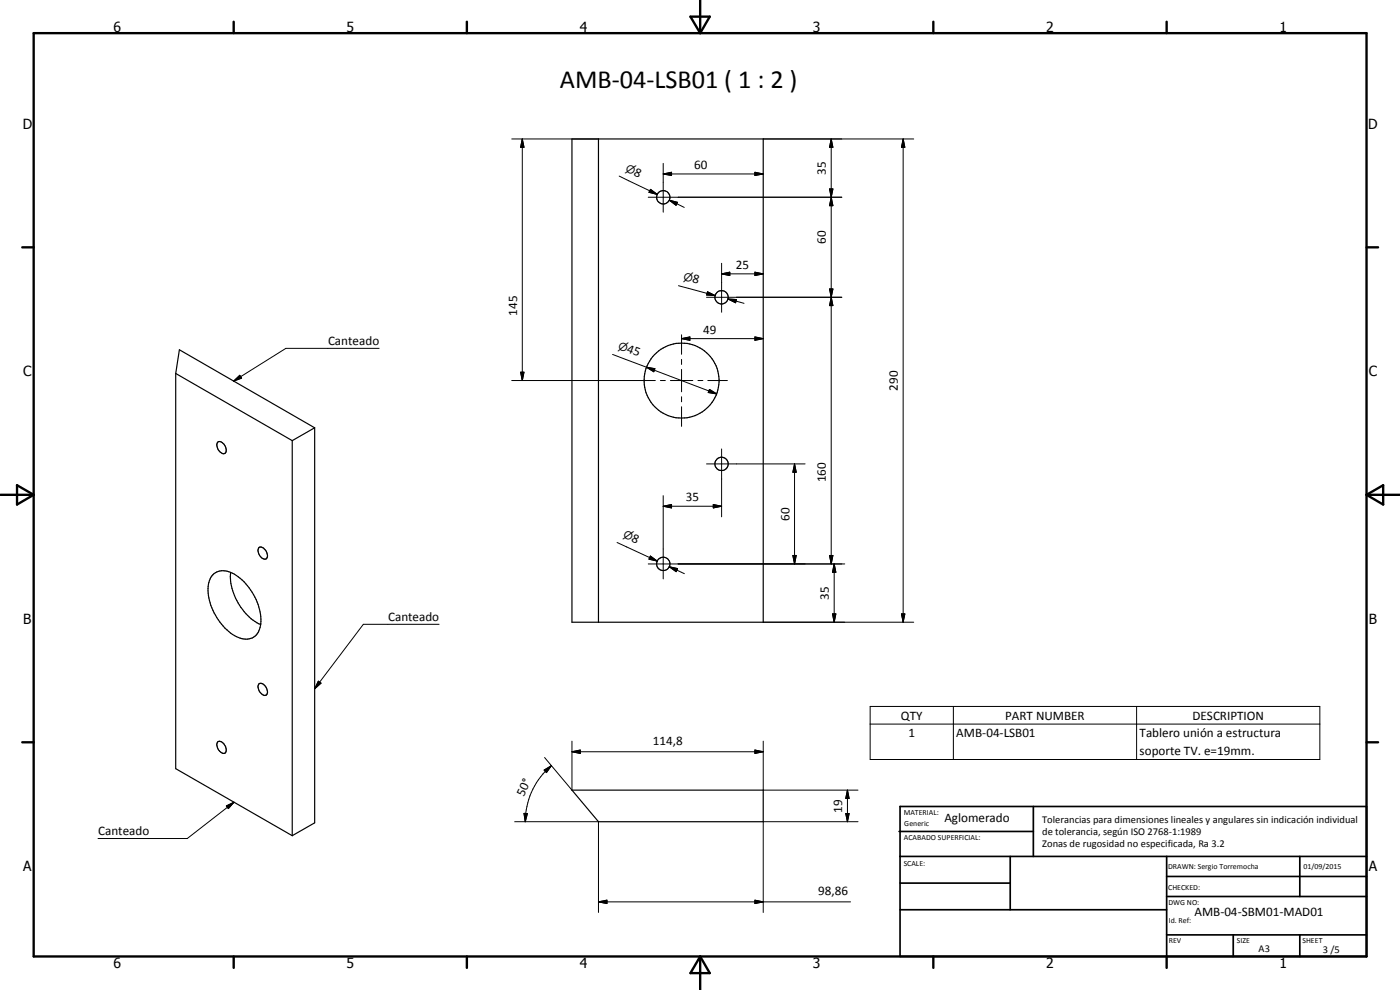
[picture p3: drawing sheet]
<svg xmlns="http://www.w3.org/2000/svg" width="420mm" height="297mm" viewBox="0 0 420 297" stroke-linecap="round" stroke-linejoin="round" font-family="sans-serif">
<g fill="none" stroke="#000" stroke-width=".35">
<path d="M171.7 41.7h57.4v145h-57.4zM179.6 41.7v145M52.7 112.1v118.5l35 20.1M52.7 112.1l1.1-7.2 40.6 23.5M52.7 112.1l35 20.1M65.3 132.8a1.74 1.74 0 0 1 2.4 1.4 1.18 1.18 0 0 1-.7 1.9 2.7 2.7 0 0 1-1.7-3.3zM87.7 132.2v118.5M94.4 128.4v118.5l-6.7 3.8M94.4 128.4l-6.7 3.8M63.9 172.4a5.4 5.4 0 0 1 7 .3 16.4 16.4 0 0 1 7.2 15.6 4.4 4.4 0 0 1-6.6 3 16.9 16.9 0 0 1-8.9-16l.7-2.1zM69.2 171.7a16.6 16.6 0 0 0 9.1 15.7M77.8 164.3a2.03 2.03 0 0 1 2.4 1.9 1.01 1.01 0 0 1-.2 1.4 1.01 1.01 0 0 1-1.4-.2 2.55 2.55 0 0 1-.8-3.1z"/>
<path d="M77.8 205.1a2.21 2.21 0 0 1 2.5 2.5 .93 .93 0 0 1-.6 1 .93 .93 0 0 1-1.1-.3 2.48 2.48 0 0 1-.8-3.2zM65.4 222.5a2.03 2.03 0 0 1 2.4 2l.1 .8a.99 .99 0 0 1-.9 .8 .99 .99 0 0 1-1-.6 2.27 2.27 0 0 1-.6-3zM171.7 237.1h57.4v9.4h-49.5z"/>
<circle cx="199.1" cy="59.2" r="2.01"/>
<circle cx="216.5" cy="89.2" r="2.01"/>
<circle cx="204.6" cy="114.2" r="11.2"/>
<circle cx="216.5" cy="139.2" r="1.99"/>
<circle cx="199.1" cy="169.2" r="2.01"/>
</g>
<g fill="none" stroke="#000" stroke-width=".71">
<path d="M10.1 9.9h400v277.1h-400zM70.1 6.5v3.4M140.1 6.5v3.4M207.2 5h5.8l-2.9 4.9zM210.1 0v9.9M280.1 6.5v3.4M350.1 6.5v3.4M6.7 74.2h3.4M410.1 74.2h3.5M.1 148.5h10M5.1 145.6l5 2.9-5 2.9zM410.1 148.5h10"/>
<path d="M410.1 148.5l5-2.9v5.8zM6.7 222.7h3.4M410.1 222.7h3.5M70.1 287v3.4M140.1 287v3.4M210.1 287v10M210.1 287l2.9 5h-5.8zM280.1 287v3.4M350.1 287v3.4"/>
</g>
<g fill="none" stroke="#000" stroke-width=".51">
<path d="M269.8 249.5h40.3M270.1 242h140v45h-140zM270.1 257h140M303.2 257v16M310.1 242v15M350.1 257v30M390.1 257v12M270.1 265h33.1M270.1 273h80M350.1 269h60M350.1 263h60M350.1 280.5h60"/>
<path d="M370.1 280.5v6.5M390.1 280.5v6.5"/>
</g>
<g fill="none" stroke="#000" stroke-width=".3">
<path d="M153.6 41.7h26M156.7 41.7l.6 2.5h-1.1zM156.7 41.7v72.5M185.8 52.8l11.5 5.5M194.6 59.2h58M195 57.2l2.3 1.1M195.2 56.8l2.1 1.5-2.5-.6zM199 52.2l2.5-.5v1zM199 49v14.7M199 52.2h30.1M226.6 51.7l2.5 .5-2.5 .5zM229.1 41.7h45.1"/>
<path d="M249 56.7h1l-.5 2.5zM249 56.7l1 5h-1l1-5zM249.5 59.2l.5 2.5h-1zM249.5 41.7l.5 2.5h-1zM249.5 41.7v127.5M271 41.7l.6 2.5h-1.1zM271 41.7v145M200.9 60.1l2.4 .6-.4 .9zM200.9 60.1l4.4 2.1M216.6 79v14.7M203.6 85.7l11 3M212 89.2h40.6"/>
<path d="M212.2 88l2.4 .7M212.3 87.5l2.3 1.2-2.5-.2zM216.6 82.2l2.4-.5v1zM216.6 82.2h12.5M218.5 89.7l2.5 .2-.2 .9zM218.5 89.7l4.8 1.3M226.6 81.7l2.5 .5-2.5 .5zM249 86.7h1l-.5 2.5zM249 86.7l1 5h-1l1-5zM249.5 89.2l.5 2.5h-1zM70.1 114.3l1.9-1.7 .5 .9zM113.8 104.5h-28l-15.7 9.8"/>
<path d="M153.6 114.2h43.1M156.2 111.7h1.1l-.6 2.5zM183.8 106.3l10.2 3.9M194 110.2l2.5 .4-.3 .9zM194 110.2l21.1 8M198.2 114.2h1.5M201.2 114.2h6.7M204.5 101.6l2.5-.5v1zM204.5 100.5v5.8M204.5 107.8v1.5M204.5 110.8v6.8M204.5 119v1.6"/>
<path d="M204.5 101.6h24.6M209.5 114.2h1.4M212.4 114.2h5.9M212.9 116.8l2.2 1.4-2.6-.4zM226.6 101.1l2.5 .5-2.5 .5zM204.5 122v5.9M212 139.2h29.6M216.6 134.7v20.4M238.5 139.2l.5 2.5h-1.1zM238.5 139.2v30M199 151.9l2.5-.5v1zM199 148.7v25"/>
<path d="M199 151.9h17.6M214.1 151.4l2.5 .5-2.5 .5zM185.2 162.8l12.1 5.6M194.6 169.2h58.9M195.2 166.8l2.1 1.6-2.5-.6zM200.9 170.1l2.5 .5-.5 .9zM200.9 170.1l4.5 2M237.9 166.7h1.1l-.5 2.5zM249 166.7h1l-.5 2.5zM250.3 169.2l.6 2.5h-1.1zM250.3 169.2v17.5M131.8 187.3h-22.8l-14.6 19.4"/>
<path d="M229.1 186.7h45.1M249.8 184.2h1.1l-.6 2.5zM270.5 184.2h1.1l-.6 2.5zM95.5 204.4l.8 .6-1.9 1.7zM261.1 212h135v15.9h-135zM261.1 217.3h135M286.1 212v15.9M341.1 212v15.9M163.3 231.1l2.2-1.4-1.5 2.1zM165.5 229.7a21.8 21.8 0 0 0-7.9 16.8M171.7 225.6l2.4-.6v1.1zM171.7 225.6h57.4"/>
<path d="M171.7 222.4v14.7l-8.3-9.8M226.6 225l2.5 .6-2.5 .5zM229.1 222.4v14.7h28.4M254.3 237.1l.5 2.5h-1zM254.3 237.1v9.4M67.9 241.8l2.3-1.1-1.7 1.9zM70.2 240.7l-14 10.9h-26.8M154.5 246.5h25.1v27.3M157.3 244.1h1l-.7 2.4zM253.8 244.1h1l-.5 2.4zM257.5 246.5h-28.4v27.3M179.6 270.6l2.5-.5v1z"/>
<path d="M179.6 270.6h75.7M226.6 270.1l2.5 .5-2.5 .5z"/>
</g>
<g fill="#000">
<path d="M156.7 41.7l.6 2.5h-1.1zM195.2 56.8l2.1 1.5-2.5-.6zM199 52.2l2.5-.5v1zM226.6 51.7l2.5 .5-2.5 .5zM249 56.7h1l-.5 2.5zM249.5 41.7l.5 2.5h-1zM271 41.7l.6 2.5h-1.1zM200.9 60.1l2.4 .6-.4 .9zM249.5 59.2l.5 2.5h-1zM212.3 87.5l2.3 1.2-2.5-.2zM216.6 82.2l2.4-.5v1zM218.5 89.7l2.5 .2-.2 .9z"/>
<path d="M226.6 81.7l2.5 .5-2.5 .5zM249 86.7h1l-.5 2.5zM249.5 89.2l.5 2.5h-1zM70.1 114.3l1.9-1.7 .5 .9zM156.2 111.7h1.1l-.6 2.5zM194 110.2l2.5 .4-.3 .9zM204.5 101.6l2.5-.5v1zM212.9 116.8l2.2 1.4-2.6-.4zM226.6 101.1l2.5 .5-2.5 .5zM199 151.9l2.5-.5v1zM214.1 151.4l2.5 .5-2.5 .5zM238.5 139.2l.5 2.5h-1.1z"/>
<path d="M195.2 166.8l2.1 1.6-2.5-.6zM200.9 170.1l2.5 .5-.5 .9zM237.9 166.7h1.1l-.5 2.5zM249 166.7h1l-.5 2.5zM250.3 169.2l.6 2.5h-1.1zM249.8 184.2h1.1l-.6 2.5zM270.5 184.2h1.1l-.6 2.5zM95.5 204.4l.8 .6-1.9 1.7zM163.3 231.1l2.2-1.4-1.5 2.1zM171.7 225.6l2.4-.6v1.1zM226.6 225l2.5 .6-2.5 .5zM254.3 237.1l.5 2.5h-1z"/>
<path d="M67.9 241.8l2.3-1.1-1.7 1.9zM157.3 244.1h1l-.7 2.4zM253.8 244.1h1l-.5 2.4zM179.6 270.6l2.5-.5v1zM226.6 270.1l2.5 .5-2.5 .5z"/>
</g>
<text font-size="7.9" x="168.1" y="26.5">AMB-04-LSB01 ( 1 : 2 )</text>
<g font-size="4.2">
<text x="34" y="9.6">6</text>
<text x="104" y="9.6">5</text>
<text x="174" y="9.6">4</text>
<text x="244" y="9.6">3</text>
<text x="314" y="9.6">2</text>
<text x="384" y="9.6">1</text>
<text x="6.8" y="38.7">D</text>
<text x="410.6" y="38.7">D</text>
<text x="7" y="112.9">C</text>
<text x="410.8" y="112.9">C</text>
<text x="7" y="187.1">B</text>
<text x="410.8" y="187.1">B</text>
<text x="7" y="261.4">A</text>
<text x="410.8" y="261.4">A</text>
<text x="34" y="290.4">6</text>
<text x="104" y="290.4">5</text>
<text x="174" y="290.4">4</text>
<text x="244" y="290.4">3</text>
<text x="314" y="290.4">2</text>
<text x="384" y="290.4">1</text>
</g>
<g font-size="3.9">
<text x="190" y="52.5" transform="rotate(26 190 52.5)">8</text>
<text x="208.4" y="50.6">60</text>
<text x="247.9" y="52.5" transform="rotate(-90 247.9 52.5)">35</text>
<text x="247.9" y="73.1" transform="rotate(-90 247.9 73.1)">60</text>
<text x="220.8" y="80.6">25</text>
<text x="207.6" y="84.6" transform="rotate(15 207.6 84.6)">8</text>
<text x="155.2" y="94.7" transform="rotate(-90 155.2 94.7)">145</text>
<text x="211.1" y="100.1">49</text>
<text x="98.5" y="103.5">Canteado</text>
<text x="187.9" y="105.6" transform="rotate(21 187.9 105.6)">45</text>
<text x="269.5" y="117.2" transform="rotate(-90 269.5 117.2)">290</text>
<text x="247.9" y="144.7" transform="rotate(-90 247.9 144.7)">160</text>
<text x="205.8" y="150.4">35</text>
<text x="236.9" y="156.2" transform="rotate(-90 236.9 156.2)">60</text>
<text x="189.3" y="162.3" transform="rotate(25 189.3 162.3)">8</text>
<text x="248.8" y="180" transform="rotate(-90 248.8 180)">35</text>
<text x="116.4" y="186.3">Canteado</text>
<text x="270.4" y="215.9">QTY</text>
<text x="301.7" y="215.9">PART NUMBER</text>
<text x="357.9" y="215.9">DESCRIPTION</text>
<text x="272.6" y="221.2">1</text>
<text x="287" y="221.2">AMB-04-LSB01</text>
<text x="342" y="221.3">Tablero unión a estructura</text>
<text x="195.9" y="223.5">114,8</text>
<text x="342" y="226.6">soporte TV. e=19mm.</text>
<text x="157.2" y="239.1" transform="rotate(-65 157.2 239.1)">50°</text>
<text x="252.8" y="243.8" transform="rotate(-90 252.8 243.8)">19</text>
<text x="29.5" y="250.5">Canteado</text>
<text x="283.4" y="246.8">Aglomerado</text>
<text x="245.6" y="268.5">98,86</text>
<text x="358.5" y="275">AMB-04-SBM01-MAD01</text>
</g>
<g font-size="3.3">
<text x="187.5" y="51.3" transform="rotate(26 187.5 51.3)">n</text>
<text x="204.9" y="83.9" transform="rotate(15 204.9 83.9)">n</text>
<text x="185.3" y="104.6" transform="rotate(21 185.3 104.6)">n</text>
<text x="186.8" y="161.2" transform="rotate(25 186.8 161.2)">n</text>
</g>
<g font-size="3.1">
<text x="312.7" y="246.8">Tolerancias para dimensiones lineales y angulares sin indicación individual</text>
<text x="312.7" y="250.4">de tolerancia, según ISO 2768-1:1989</text>
<text x="312.7" y="254">Zonas de rugosidad no especificada, Ra 3.2</text>
<text x="377.7" y="285.6">A3</text>
<text x="397" y="285.9">3 /5</text>
</g>
<g font-size="2.4">
<text x="271.2" y="244.4">MATERIAL:</text>
<text x="271.3" y="252">ACABADO SUPERFICIAL:</text>
<text x="271.4" y="247.9">Generic</text>
<text x="271.2" y="259.7">SCALE:</text>
<text x="350.6" y="260.8">DRAWN: Sergio Torremocha</text>
<text x="391.2" y="260.6">01/09/2015</text>
<text x="350.6" y="267">CHECKED:</text>
<text x="350.6" y="271.4">DWG NO:</text>
<text x="350.8" y="276.9">Id. Ref:</text>
<text x="350.8" y="282.8">REV</text>
<text x="371.2" y="282.9">SIZE</text>
<text x="390.9" y="282.9">SHEET</text>
</g>
</svg>
